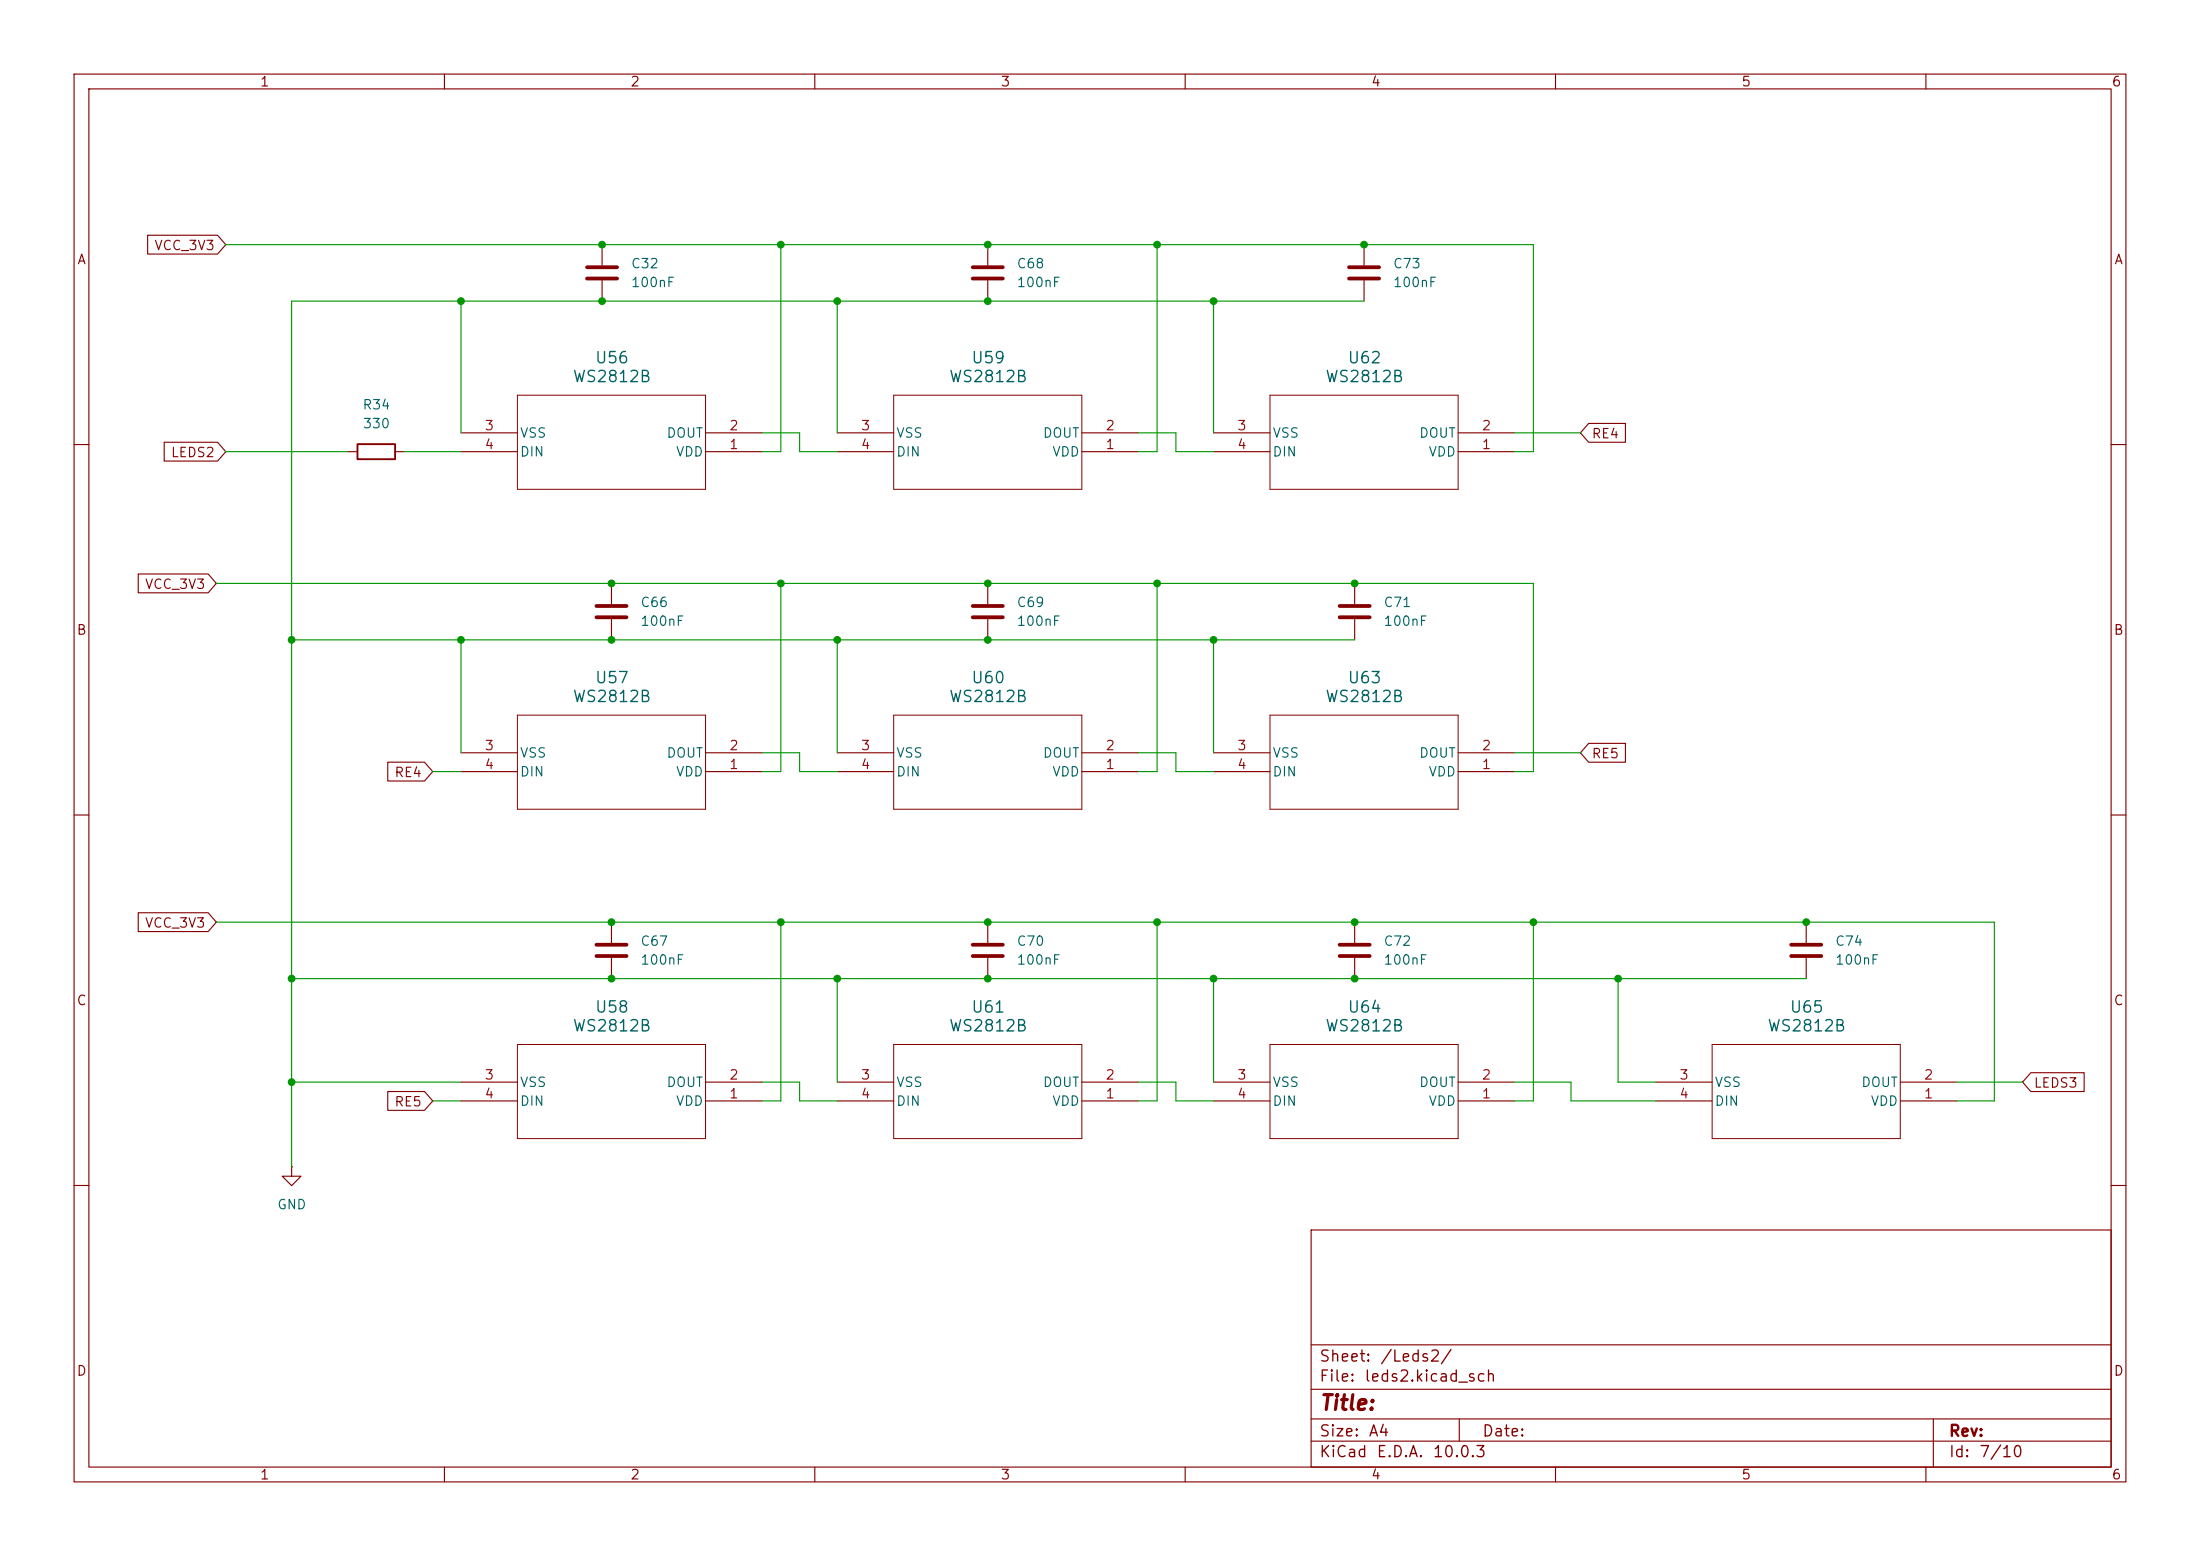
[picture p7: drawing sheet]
(kicad_sch
 (version 20260306)
 (generator "eeschema")
 (generator_version "10.0")
 (paper "A4")
 (lib_symbols
  (symbol "Device:C"
   (pin_numbers (hide yes))
   (pin_names
    (offset 0.254)) (exclude_from_sim no) (in_bom yes) (on_board yes)
   (in_pos_files yes)
   (duplicate_pin_numbers_are_jumpers no)
   (property "Reference" "C" (at 0.635 2.54 0) (show_name no) (do_not_autoplace no) (effects (font (size 1.27 1.27)) (justify left)))
   (property "Value" "C" (at 0.635 -2.54 0) (show_name no) (do_not_autoplace no) (effects (font (size 1.27 1.27)) (justify left)))
   (property "Footprint" "" (at 0.9652 -3.81 0) (show_name no) (do_not_autoplace no) (hide yes) (effects (font (size 1.27 1.27))))
   (property "Datasheet" "" (at 0 0 0) (show_name no) (do_not_autoplace no) (hide yes) (effects (font (size 1.27 1.27))))
   (property "Description" "Unpolarized capacitor" (at 0 0 0) (show_name no) (do_not_autoplace no) (hide yes) (effects (font (size 1.27 1.27))))
   (symbol "C_0_1"
    (polyline (pts (xy -2.032 0.762) (xy 2.032 0.762)) (stroke (width 0.508) (type default)) (fill (type none)))
    (polyline (pts (xy -2.032 -0.762) (xy 2.032 -0.762)) (stroke (width 0.508) (type default)) (fill (type none))))
   (symbol "C_1_1"
    (pin passive line (at 0 3.81 270) (length 2.794) (name "" (effects (font (size 1.27 1.27)))) (number "1" (effects (font (size 1.27 1.27)))))
    (pin passive line (at 0 -3.81 90) (length 2.794) (name "" (effects (font (size 1.27 1.27)))) (number "2" (effects (font (size 1.27 1.27))))))
   (embedded_fonts no))
  (symbol "Device:R"
   (pin_numbers (hide yes))
   (pin_names
    (offset 0)) (exclude_from_sim no) (in_bom yes) (on_board yes)
   (in_pos_files yes)
   (duplicate_pin_numbers_are_jumpers no)
   (property "Reference" "R" (at 2.032 0 90) (show_name no) (do_not_autoplace no) (effects (font (size 1.27 1.27))))
   (property "Value" "R" (at 0 0 90) (show_name no) (do_not_autoplace no) (effects (font (size 1.27 1.27))))
   (property "Footprint" "" (at -1.778 0 90) (show_name no) (do_not_autoplace no) (hide yes) (effects (font (size 1.27 1.27))))
   (property "Datasheet" "" (at 0 0 0) (show_name no) (do_not_autoplace no) (hide yes) (effects (font (size 1.27 1.27))))
   (property "Description" "Resistor" (at 0 0 0) (show_name no) (do_not_autoplace no) (hide yes) (effects (font (size 1.27 1.27))))
   (symbol "R_0_1"
    (rectangle (start -1.016 -2.54) (end 1.016 2.54) (stroke (width 0.254) (type default)) (fill (type none))))
   (symbol "R_1_1"
    (pin passive line (at 0 3.81 270) (length 1.27) (name "" (effects (font (size 1.27 1.27)))) (number "1" (effects (font (size 1.27 1.27)))))
    (pin passive line (at 0 -3.81 90) (length 1.27) (name "" (effects (font (size 1.27 1.27)))) (number "2" (effects (font (size 1.27 1.27))))))
   (embedded_fonts no))
  (symbol "WS2812_4Pin:WS2812B"
   (pin_names
    (offset 0.254)) (exclude_from_sim no) (in_bom yes) (on_board yes)
   (in_pos_files yes)
   (duplicate_pin_numbers_are_jumpers no)
   (property "Reference" "U" (at 20.32 10.16 0) (show_name no) (do_not_autoplace no) (effects (font (size 1.524 1.524))))
   (property "Value" "WS2812B" (at 20.32 7.62 0) (show_name no) (do_not_autoplace no) (effects (font (size 1.524 1.524))))
   (property "Footprint" "WS2812B_WDS" (at 0 0 0) (show_name no) (do_not_autoplace no) (hide yes) (effects (font (size 1.27 1.27)
    (italic yes))))
   (property "Datasheet" "WS2812B" (at 0 0 0) (show_name no) (do_not_autoplace no) (hide yes) (effects (font (size 1.27 1.27)
    (italic yes))))
   (property "Description" "" (at 0 0 0) (show_name no) (do_not_autoplace no) (hide yes) (effects (font (size 1.27 1.27))))
   (property "ki_locked" "" (at 0 0 0) (show_name no) (do_not_autoplace no) (effects (font (size 1.27 1.27))))
   (symbol "WS2812B_0_1"
    (polyline (pts (xy 7.62 5.08) (xy 7.62 -7.62)) (stroke (width 0.127) (type default)) (fill (type none)))
    (polyline (pts (xy 7.62 -7.62) (xy 33.02 -7.62)) (stroke (width 0.127) (type default)) (fill (type none)))
    (polyline (pts (xy 33.02 5.08) (xy 7.62 5.08)) (stroke (width 0.127) (type default)) (fill (type none)))
    (polyline (pts (xy 33.02 -7.62) (xy 33.02 5.08)) (stroke (width 0.127) (type default)) (fill (type none)))
    (pin power_in line (at 0 0 0) (length 7.62) (name "VDD" (effects (font (size 1.27 1.27)))) (number "1" (effects (font (size 1.27 1.27)))))
    (pin output line (at 0 -2.54 0) (length 7.62) (name "DOUT" (effects (font (size 1.27 1.27)))) (number "2" (effects (font (size 1.27 1.27)))))
    (pin power_out line (at 40.64 -2.54 180) (length 7.62) (name "VSS" (effects (font (size 1.27 1.27)))) (number "3" (effects (font (size 1.27 1.27)))))
    (pin input line (at 40.64 0 180) (length 7.62) (name "DIN" (effects (font (size 1.27 1.27)))) (number "4" (effects (font (size 1.27 1.27))))))
   (embedded_fonts no))
  (symbol "power:GND"
   (power global)
   (pin_numbers (hide yes))
   (pin_names
    (offset 0) (hide yes)) (exclude_from_sim no) (in_bom yes) (on_board yes)
   (in_pos_files yes)
   (duplicate_pin_numbers_are_jumpers no)
   (property "Reference" "#PWR" (at 0 -6.35 0) (show_name no) (do_not_autoplace no) (hide yes) (effects (font (size 1.27 1.27))))
   (property "Value" "GND" (at 0 -3.81 0) (show_name no) (do_not_autoplace no) (effects (font (size 1.27 1.27))))
   (property "Footprint" "" (at 0 0 0) (show_name no) (do_not_autoplace no) (hide yes) (effects (font (size 1.27 1.27))))
   (property "Datasheet" "" (at 0 0 0) (show_name no) (do_not_autoplace no) (hide yes) (effects (font (size 1.27 1.27))))
   (property "Description" "Power symbol creates a global label with name \"GND\" , ground" (at 0 0 0) (show_name no) (do_not_autoplace no) (hide yes) (effects (font (size 1.27 1.27))))
   (symbol "GND_0_1"
    (polyline (pts (xy 0 0) (xy 0 -1.27) (xy 1.27 -1.27) (xy 0 -2.54) (xy -1.27 -1.27) (xy 0 -1.27)) (stroke (width 0) (type default)) (fill (type none))))
   (symbol "GND_1_1"
    (pin power_in line (at 0 0 270) (length 0) (name "" (effects (font (size 1.27 1.27)))) (number "1" (effects (font (size 1.27 1.27))))))
   (embedded_fonts no)))
 (junction
  (at 163.83 132.08)
  (diameter 0)
  (color 0 0 0 0))
 (junction
  (at 182.88 78.74)
  (diameter 0)
  (color 0 0 0 0))
 (junction
  (at 82.55 78.74)
  (diameter 0)
  (color 0 0 0 0))
 (junction
  (at 82.55 86.36)
  (diameter 0)
  (color 0 0 0 0))
 (junction
  (at 156.21 33.02)
  (diameter 0)
  (color 0 0 0 0))
 (junction
  (at 82.55 124.46)
  (diameter 0)
  (color 0 0 0 0))
 (junction
  (at 182.88 124.46)
  (diameter 0)
  (color 0 0 0 0))
 (junction
  (at 133.35 124.46)
  (diameter 0)
  (color 0 0 0 0))
 (junction
  (at 133.35 132.08)
  (diameter 0)
  (color 0 0 0 0))
 (junction
  (at 243.84 124.46)
  (diameter 0)
  (color 0 0 0 0))
 (junction
  (at 133.35 78.74)
  (diameter 0)
  (color 0 0 0 0))
 (junction
  (at 184.15 33.02)
  (diameter 0)
  (color 0 0 0 0))
 (junction
  (at 163.83 86.36)
  (diameter 0)
  (color 0 0 0 0))
 (junction
  (at 133.35 40.64)
  (diameter 0)
  (color 0 0 0 0))
 (junction
  (at 39.37 132.08)
  (diameter 0)
  (color 0 0 0 0))
 (junction
  (at 163.83 40.64)
  (diameter 0)
  (color 0 0 0 0))
 (junction
  (at 113.03 132.08)
  (diameter 0)
  (color 0 0 0 0))
 (junction
  (at 207.01 124.46)
  (diameter 0)
  (color 0 0 0 0))
 (junction
  (at 113.03 40.64)
  (diameter 0)
  (color 0 0 0 0))
 (junction
  (at 81.28 33.02)
  (diameter 0)
  (color 0 0 0 0))
 (junction
  (at 156.21 124.46)
  (diameter 0)
  (color 0 0 0 0))
 (junction
  (at 82.55 132.08)
  (diameter 0)
  (color 0 0 0 0))
 (junction
  (at 133.35 33.02)
  (diameter 0)
  (color 0 0 0 0))
 (junction
  (at 105.41 33.02)
  (diameter 0)
  (color 0 0 0 0))
 (junction
  (at 113.03 86.36)
  (diameter 0)
  (color 0 0 0 0))
 (junction
  (at 218.44 132.08)
  (diameter 0)
  (color 0 0 0 0))
 (junction
  (at 39.37 86.36)
  (diameter 0)
  (color 0 0 0 0))
 (junction
  (at 133.35 86.36)
  (diameter 0)
  (color 0 0 0 0))
 (junction
  (at 62.23 40.64)
  (diameter 0)
  (color 0 0 0 0))
 (junction
  (at 81.28 40.64)
  (diameter 0)
  (color 0 0 0 0))
 (junction
  (at 182.88 132.08)
  (diameter 0)
  (color 0 0 0 0))
 (junction
  (at 105.41 78.74)
  (diameter 0)
  (color 0 0 0 0))
 (junction
  (at 62.23 86.36)
  (diameter 0)
  (color 0 0 0 0))
 (junction
  (at 39.37 146.05)
  (diameter 0)
  (color 0 0 0 0))
 (junction
  (at 156.21 78.74)
  (diameter 0)
  (color 0 0 0 0))
 (junction
  (at 105.41 124.46)
  (diameter 0)
  (color 0 0 0 0))
 (wire
  (pts (xy 156.21 78.74) (xy 182.88 78.74))
  (stroke (width 0) (type default)))
 (wire
  (pts (xy 39.37 157.48) (xy 39.37 146.05))
  (stroke (width 0) (type default)))
 (wire
  (pts (xy 207.01 78.74) (xy 182.88 78.74))
  (stroke (width 0) (type default)))
 (wire
  (pts (xy 62.23 86.36) (xy 82.55 86.36))
  (stroke (width 0) (type default)))
 (wire
  (pts (xy 158.75 58.42) (xy 158.75 60.96))
  (stroke (width 0) (type default)))
 (wire
  (pts (xy 133.35 78.74) (xy 156.21 78.74))
  (stroke (width 0) (type default)))
 (wire
  (pts (xy 105.41 60.96) (xy 102.87 60.96))
  (stroke (width 0) (type default)))
 (wire
  (pts (xy 113.03 40.64) (xy 133.35 40.64))
  (stroke (width 0) (type default)))
 (wire
  (pts (xy 105.41 148.59) (xy 105.41 124.46))
  (stroke (width 0) (type default)))
 (wire
  (pts (xy 204.47 104.14) (xy 207.01 104.14))
  (stroke (width 0) (type default)))
 (wire
  (pts (xy 269.24 148.59) (xy 269.24 124.46))
  (stroke (width 0) (type default)))
 (wire
  (pts (xy 163.83 132.08) (xy 182.88 132.08))
  (stroke (width 0) (type default)))
 (wire
  (pts (xy 102.87 101.6) (xy 107.95 101.6))
  (stroke (width 0) (type default)))
 (wire
  (pts (xy 207.01 104.14) (xy 207.01 78.74))
  (stroke (width 0) (type default)))
 (wire
  (pts (xy 243.84 124.46) (xy 269.24 124.46))
  (stroke (width 0) (type default)))
 (wire
  (pts (xy 158.75 104.14) (xy 163.83 104.14))
  (stroke (width 0) (type default)))
 (wire
  (pts (xy 107.95 58.42) (xy 107.95 60.96))
  (stroke (width 0) (type default)))
 (wire
  (pts (xy 204.47 146.05) (xy 212.09 146.05))
  (stroke (width 0) (type default)))
 (wire
  (pts (xy 158.75 60.96) (xy 163.83 60.96))
  (stroke (width 0) (type default)))
 (wire
  (pts (xy 133.35 124.46) (xy 156.21 124.46))
  (stroke (width 0) (type default)))
 (wire
  (pts (xy 133.35 86.36) (xy 163.83 86.36))
  (stroke (width 0) (type default)))
 (wire
  (pts (xy 29.21 78.74) (xy 82.55 78.74))
  (stroke (width 0) (type default)))
 (wire
  (pts (xy 223.52 146.05) (xy 218.44 146.05))
  (stroke (width 0) (type default)))
 (wire
  (pts (xy 107.95 104.14) (xy 113.03 104.14))
  (stroke (width 0) (type default)))
 (wire
  (pts (xy 107.95 148.59) (xy 113.03 148.59))
  (stroke (width 0) (type default)))
 (wire
  (pts (xy 107.95 146.05) (xy 107.95 148.59))
  (stroke (width 0) (type default)))
 (wire
  (pts (xy 207.01 124.46) (xy 182.88 124.46))
  (stroke (width 0) (type default)))
 (wire
  (pts (xy 39.37 86.36) (xy 62.23 86.36))
  (stroke (width 0) (type default)))
 (wire
  (pts (xy 58.42 104.14) (xy 62.23 104.14))
  (stroke (width 0) (type default)))
 (wire
  (pts (xy 163.83 86.36) (xy 163.83 101.6))
  (stroke (width 0) (type default)))
 (wire
  (pts (xy 153.67 60.96) (xy 156.21 60.96))
  (stroke (width 0) (type default)))
 (wire
  (pts (xy 113.03 40.64) (xy 113.03 58.42))
  (stroke (width 0) (type default)))
 (wire
  (pts (xy 105.41 124.46) (xy 133.35 124.46))
  (stroke (width 0) (type default)))
 (wire
  (pts (xy 39.37 146.05) (xy 39.37 132.08))
  (stroke (width 0) (type default)))
 (wire
  (pts (xy 113.03 86.36) (xy 133.35 86.36))
  (stroke (width 0) (type default)))
 (wire
  (pts (xy 158.75 146.05) (xy 158.75 148.59))
  (stroke (width 0) (type default)))
 (wire
  (pts (xy 29.21 124.46) (xy 82.55 124.46))
  (stroke (width 0) (type default)))
 (wire
  (pts (xy 105.41 78.74) (xy 133.35 78.74))
  (stroke (width 0) (type default)))
 (wire
  (pts (xy 107.95 101.6) (xy 107.95 104.14))
  (stroke (width 0) (type default)))
 (wire
  (pts (xy 207.01 124.46) (xy 243.84 124.46))
  (stroke (width 0) (type default)))
 (wire
  (pts (xy 58.42 148.59) (xy 62.23 148.59))
  (stroke (width 0) (type default)))
 (wire
  (pts (xy 184.15 33.02) (xy 207.01 33.02))
  (stroke (width 0) (type default)))
 (wire
  (pts (xy 39.37 40.64) (xy 62.23 40.64))
  (stroke (width 0) (type default)))
 (wire
  (pts (xy 62.23 86.36) (xy 62.23 101.6))
  (stroke (width 0) (type default)))
 (wire
  (pts (xy 153.67 101.6) (xy 158.75 101.6))
  (stroke (width 0) (type default)))
 (wire
  (pts (xy 153.67 146.05) (xy 158.75 146.05))
  (stroke (width 0) (type default)))
 (wire
  (pts (xy 105.41 33.02) (xy 133.35 33.02))
  (stroke (width 0) (type default)))
 (wire
  (pts (xy 62.23 40.64) (xy 62.23 58.42))
  (stroke (width 0) (type default)))
 (wire
  (pts (xy 158.75 101.6) (xy 158.75 104.14))
  (stroke (width 0) (type default)))
 (wire
  (pts (xy 82.55 124.46) (xy 105.41 124.46))
  (stroke (width 0) (type default)))
 (wire
  (pts (xy 82.55 86.36) (xy 113.03 86.36))
  (stroke (width 0) (type default)))
 (wire
  (pts (xy 113.03 132.08) (xy 113.03 146.05))
  (stroke (width 0) (type default)))
 (wire
  (pts (xy 102.87 148.59) (xy 105.41 148.59))
  (stroke (width 0) (type default)))
 (wire
  (pts (xy 54.61 60.96) (xy 62.23 60.96))
  (stroke (width 0) (type default)))
 (wire
  (pts (xy 204.47 58.42) (xy 213.36 58.42))
  (stroke (width 0) (type default)))
 (wire
  (pts (xy 81.28 40.64) (xy 113.03 40.64))
  (stroke (width 0) (type default)))
 (wire
  (pts (xy 156.21 148.59) (xy 156.21 124.46))
  (stroke (width 0) (type default)))
 (wire
  (pts (xy 204.47 60.96) (xy 207.01 60.96))
  (stroke (width 0) (type default)))
 (wire
  (pts (xy 207.01 124.46) (xy 207.01 148.59))
  (stroke (width 0) (type default)))
 (wire
  (pts (xy 133.35 132.08) (xy 163.83 132.08))
  (stroke (width 0) (type default)))
 (wire
  (pts (xy 218.44 132.08) (xy 243.84 132.08))
  (stroke (width 0) (type default)))
 (wire
  (pts (xy 113.03 132.08) (xy 133.35 132.08))
  (stroke (width 0) (type default)))
 (wire
  (pts (xy 105.41 78.74) (xy 105.41 104.14))
  (stroke (width 0) (type default)))
 (wire
  (pts (xy 105.41 33.02) (xy 105.41 60.96))
  (stroke (width 0) (type default)))
 (wire
  (pts (xy 82.55 78.74) (xy 105.41 78.74))
  (stroke (width 0) (type default)))
 (wire
  (pts (xy 82.55 132.08) (xy 113.03 132.08))
  (stroke (width 0) (type default)))
 (wire
  (pts (xy 113.03 86.36) (xy 113.03 101.6))
  (stroke (width 0) (type default)))
 (wire
  (pts (xy 212.09 146.05) (xy 212.09 148.59))
  (stroke (width 0) (type default)))
 (wire
  (pts (xy 163.83 40.64) (xy 163.83 58.42))
  (stroke (width 0) (type default)))
 (wire
  (pts (xy 39.37 86.36) (xy 39.37 40.64))
  (stroke (width 0) (type default)))
 (wire
  (pts (xy 163.83 86.36) (xy 182.88 86.36))
  (stroke (width 0) (type default)))
 (wire
  (pts (xy 133.35 40.64) (xy 163.83 40.64))
  (stroke (width 0) (type default)))
 (wire
  (pts (xy 204.47 148.59) (xy 207.01 148.59))
  (stroke (width 0) (type default)))
 (wire
  (pts (xy 105.41 104.14) (xy 102.87 104.14))
  (stroke (width 0) (type default)))
 (wire
  (pts (xy 39.37 86.36) (xy 39.37 132.08))
  (stroke (width 0) (type default)))
 (wire
  (pts (xy 218.44 146.05) (xy 218.44 132.08))
  (stroke (width 0) (type default)))
 (wire
  (pts (xy 218.44 132.08) (xy 182.88 132.08))
  (stroke (width 0) (type default)))
 (wire
  (pts (xy 62.23 40.64) (xy 81.28 40.64))
  (stroke (width 0) (type default)))
 (wire
  (pts (xy 264.16 148.59) (xy 269.24 148.59))
  (stroke (width 0) (type default)))
 (wire
  (pts (xy 102.87 146.05) (xy 107.95 146.05))
  (stroke (width 0) (type default)))
 (wire
  (pts (xy 30.48 33.02) (xy 81.28 33.02))
  (stroke (width 0) (type default)))
 (wire
  (pts (xy 81.28 33.02) (xy 105.41 33.02))
  (stroke (width 0) (type default)))
 (wire
  (pts (xy 39.37 146.05) (xy 62.23 146.05))
  (stroke (width 0) (type default)))
 (wire
  (pts (xy 153.67 58.42) (xy 158.75 58.42))
  (stroke (width 0) (type default)))
 (wire
  (pts (xy 156.21 124.46) (xy 182.88 124.46))
  (stroke (width 0) (type default)))
 (wire
  (pts (xy 156.21 78.74) (xy 156.21 104.14))
  (stroke (width 0) (type default)))
 (wire
  (pts (xy 156.21 148.59) (xy 153.67 148.59))
  (stroke (width 0) (type default)))
 (wire
  (pts (xy 39.37 132.08) (xy 82.55 132.08))
  (stroke (width 0) (type default)))
 (wire
  (pts (xy 273.05 146.05) (xy 264.16 146.05))
  (stroke (width 0) (type default)))
 (wire
  (pts (xy 102.87 58.42) (xy 107.95 58.42))
  (stroke (width 0) (type default)))
 (wire
  (pts (xy 30.48 60.96) (xy 46.99 60.96))
  (stroke (width 0) (type default)))
 (wire
  (pts (xy 207.01 33.02) (xy 207.01 60.96))
  (stroke (width 0) (type default)))
 (wire
  (pts (xy 163.83 40.64) (xy 184.15 40.64))
  (stroke (width 0) (type default)))
 (wire
  (pts (xy 158.75 148.59) (xy 163.83 148.59))
  (stroke (width 0) (type default)))
 (wire
  (pts (xy 156.21 104.14) (xy 153.67 104.14))
  (stroke (width 0) (type default)))
 (wire
  (pts (xy 163.83 132.08) (xy 163.83 146.05))
  (stroke (width 0) (type default)))
 (wire
  (pts (xy 156.21 33.02) (xy 156.21 60.96))
  (stroke (width 0) (type default)))
 (wire
  (pts (xy 156.21 33.02) (xy 184.15 33.02))
  (stroke (width 0) (type default)))
 (wire
  (pts (xy 212.09 148.59) (xy 223.52 148.59))
  (stroke (width 0) (type default)))
 (wire
  (pts (xy 133.35 33.02) (xy 156.21 33.02))
  (stroke (width 0) (type default)))
 (wire
  (pts (xy 107.95 60.96) (xy 113.03 60.96))
  (stroke (width 0) (type default)))
 (wire
  (pts (xy 204.47 101.6) (xy 213.36 101.6))
  (stroke (width 0) (type default)))
 (global_label "LEDS2"
  (shape input)
  (at 30.48 60.96 180)
  (fields_autoplaced yes)
  (effects (font (size 1.27 1.27)) (justify right))
  (property "Intersheetrefs" "${INTERSHEET_REFS}" (at 21.6287 60.96 0) (hide yes) (show_name no) (do_not_autoplace no) (effects (font (size 1.27 1.27)) (justify right))))
 (global_label "LEDS3"
  (shape input)
  (at 273.05 146.05 0)
  (fields_autoplaced yes)
  (effects (font (size 1.27 1.27)) (justify left))
  (property "Intersheetrefs" "${INTERSHEET_REFS}" (at 281.9013 146.05 0) (hide yes) (show_name no) (do_not_autoplace no) (effects (font (size 1.27 1.27)) (justify left))))
 (global_label "VCC_3V3"
  (shape input)
  (at 29.21 78.74 180)
  (fields_autoplaced yes)
  (effects (font (size 1.27 1.27)) (justify right))
  (property "Intersheetrefs" "${INTERSHEET_REFS}" (at 18.121 78.74 0) (hide yes) (show_name no) (do_not_autoplace no) (effects (font (size 1.27 1.27)) (justify right))))
 (global_label "VCC_3V3"
  (shape input)
  (at 30.48 33.02 180)
  (fields_autoplaced yes)
  (effects (font (size 1.27 1.27)) (justify right))
  (property "Intersheetrefs" "${INTERSHEET_REFS}" (at 19.391 33.02 0) (hide yes) (show_name no) (do_not_autoplace no) (effects (font (size 1.27 1.27)) (justify right))))
 (global_label "VCC_3V3"
  (shape input)
  (at 29.21 124.46 180)
  (fields_autoplaced yes)
  (effects (font (size 1.27 1.27)) (justify right))
  (property "Intersheetrefs" "${INTERSHEET_REFS}" (at 18.121 124.46 0) (hide yes) (show_name no) (do_not_autoplace no) (effects (font (size 1.27 1.27)) (justify right))))
 (global_label "RE4"
  (shape input)
  (at 213.36 58.42 0)
  (fields_autoplaced yes)
  (effects (font (size 1.27 1.27)) (justify left))
  (property "Intersheetrefs" "${INTERSHEET_REFS}" (at 219.9737 58.42 0) (hide yes) (show_name no) (do_not_autoplace no) (effects (font (size 1.27 1.27)) (justify left))))
 (global_label "RE5"
  (shape input)
  (at 213.36 101.6 0)
  (fields_autoplaced yes)
  (effects (font (size 1.27 1.27)) (justify left))
  (property "Intersheetrefs" "${INTERSHEET_REFS}" (at 219.9737 101.6 0) (hide yes) (show_name no) (do_not_autoplace no) (effects (font (size 1.27 1.27)) (justify left))))
 (global_label "RE5"
  (shape input)
  (at 58.42 148.59 180)
  (fields_autoplaced yes)
  (effects (font (size 1.27 1.27)) (justify right))
  (property "Intersheetrefs" "${INTERSHEET_REFS}" (at 51.8063 148.59 0) (hide yes) (show_name no) (do_not_autoplace no) (effects (font (size 1.27 1.27)) (justify right))))
 (global_label "RE4"
  (shape input)
  (at 58.42 104.14 180)
  (fields_autoplaced yes)
  (effects (font (size 1.27 1.27)) (justify right))
  (property "Intersheetrefs" "${INTERSHEET_REFS}" (at 51.8063 104.14 0) (hide yes) (show_name no) (do_not_autoplace no) (effects (font (size 1.27 1.27)) (justify right))))
 (symbol
  (lib_id "WS2812_4Pin:WS2812B")
  (at 204.47 148.59 180)
  (unit 1)
  (body_style 1)
  (exclude_from_sim no)
  (in_bom yes)
  (on_board yes)
  (in_pos_files yes)
  (dnp no)
  (fields_autoplaced yes)
  (property "Reference" "U64" (at 184.15 135.89 0) (show_name no) (do_not_autoplace no) (effects (font (size 1.524 1.524))))
  (property "Value" "WS2812B" (at 184.15 138.43 0) (show_name no) (do_not_autoplace no) (effects (font (size 1.524 1.524))))
  (property "Footprint" "LED_SMD:WS2812B_WDS" (at 204.47 148.59 0) (hide yes) (show_name no) (do_not_autoplace no) (effects (font (size 1.27 1.27)
    (italic yes))))
  (property "Datasheet" "WS2812B" (at 204.47 148.59 0) (hide yes) (show_name no) (do_not_autoplace no) (effects (font (size 1.27 1.27)
    (italic yes))))
  (property "Description" "" (at 204.47 148.59 0) (hide yes) (show_name no) (do_not_autoplace no) (effects (font (size 1.27 1.27))))
  (pin "4")
  (pin "1")
  (pin "2")
  (pin "3"))
 (symbol
  (lib_id "Device:C")
  (at 81.28 36.83 0)
  (unit 1)
  (body_style 1)
  (exclude_from_sim no)
  (in_bom yes)
  (on_board yes)
  (in_pos_files yes)
  (dnp no)
  (fields_autoplaced yes)
  (property "Reference" "C32" (at 85.09 35.5599 0) (show_name no) (do_not_autoplace no) (effects (font (size 1.27 1.27)) (justify left)))
  (property "Value" "100nF" (at 85.09 38.0999 0) (show_name no) (do_not_autoplace no) (effects (font (size 1.27 1.27)) (justify left)))
  (property "Footprint" "Capacitor_SMD:C_0603_1608Metric" (at 82.2452 40.64 0) (hide yes) (show_name no) (do_not_autoplace no) (effects (font (size 1.27 1.27))))
  (property "Datasheet" "" (at 81.28 36.83 0) (hide yes) (show_name no) (do_not_autoplace no) (effects (font (size 1.27 1.27))))
  (property "Description" "Unpolarized capacitor" (at 81.28 36.83 0) (hide yes) (show_name no) (do_not_autoplace no) (effects (font (size 1.27 1.27))))
  (pin "2")
  (pin "1"))
 (symbol
  (lib_id "Device:C")
  (at 82.55 82.55 0)
  (unit 1)
  (body_style 1)
  (exclude_from_sim no)
  (in_bom yes)
  (on_board yes)
  (in_pos_files yes)
  (dnp no)
  (fields_autoplaced yes)
  (property "Reference" "C66" (at 86.36 81.2799 0) (show_name no) (do_not_autoplace no) (effects (font (size 1.27 1.27)) (justify left)))
  (property "Value" "100nF" (at 86.36 83.8199 0) (show_name no) (do_not_autoplace no) (effects (font (size 1.27 1.27)) (justify left)))
  (property "Footprint" "Capacitor_SMD:C_0603_1608Metric" (at 83.5152 86.36 0) (hide yes) (show_name no) (do_not_autoplace no) (effects (font (size 1.27 1.27))))
  (property "Datasheet" "" (at 82.55 82.55 0) (hide yes) (show_name no) (do_not_autoplace no) (effects (font (size 1.27 1.27))))
  (property "Description" "Unpolarized capacitor" (at 82.55 82.55 0) (hide yes) (show_name no) (do_not_autoplace no) (effects (font (size 1.27 1.27))))
  (pin "2")
  (pin "1"))
 (symbol
  (lib_id "WS2812_4Pin:WS2812B")
  (at 153.67 104.14 180)
  (unit 1)
  (body_style 1)
  (exclude_from_sim no)
  (in_bom yes)
  (on_board yes)
  (in_pos_files yes)
  (dnp no)
  (fields_autoplaced yes)
  (property "Reference" "U60" (at 133.35 91.44 0) (show_name no) (do_not_autoplace no) (effects (font (size 1.524 1.524))))
  (property "Value" "WS2812B" (at 133.35 93.98 0) (show_name no) (do_not_autoplace no) (effects (font (size 1.524 1.524))))
  (property "Footprint" "LED_SMD:WS2812B_WDS" (at 153.67 104.14 0) (hide yes) (show_name no) (do_not_autoplace no) (effects (font (size 1.27 1.27)
    (italic yes))))
  (property "Datasheet" "WS2812B" (at 153.67 104.14 0) (hide yes) (show_name no) (do_not_autoplace no) (effects (font (size 1.27 1.27)
    (italic yes))))
  (property "Description" "" (at 153.67 104.14 0) (hide yes) (show_name no) (do_not_autoplace no) (effects (font (size 1.27 1.27))))
  (pin "4")
  (pin "1")
  (pin "2")
  (pin "3"))
 (symbol
  (lib_id "Device:C")
  (at 133.35 36.83 0)
  (unit 1)
  (body_style 1)
  (exclude_from_sim no)
  (in_bom yes)
  (on_board yes)
  (in_pos_files yes)
  (dnp no)
  (fields_autoplaced yes)
  (property "Reference" "C68" (at 137.16 35.5599 0) (show_name no) (do_not_autoplace no) (effects (font (size 1.27 1.27)) (justify left)))
  (property "Value" "100nF" (at 137.16 38.0999 0) (show_name no) (do_not_autoplace no) (effects (font (size 1.27 1.27)) (justify left)))
  (property "Footprint" "Capacitor_SMD:C_0603_1608Metric" (at 134.3152 40.64 0) (hide yes) (show_name no) (do_not_autoplace no) (effects (font (size 1.27 1.27))))
  (property "Datasheet" "" (at 133.35 36.83 0) (hide yes) (show_name no) (do_not_autoplace no) (effects (font (size 1.27 1.27))))
  (property "Description" "Unpolarized capacitor" (at 133.35 36.83 0) (hide yes) (show_name no) (do_not_autoplace no) (effects (font (size 1.27 1.27))))
  (pin "2")
  (pin "1"))
 (symbol
  (lib_id "Device:R")
  (at 50.8 60.96 90)
  (unit 1)
  (body_style 1)
  (exclude_from_sim no)
  (in_bom yes)
  (on_board yes)
  (in_pos_files yes)
  (dnp no)
  (fields_autoplaced yes)
  (property "Reference" "R34" (at 50.8 54.61 90) (show_name no) (do_not_autoplace no) (effects (font (size 1.27 1.27))))
  (property "Value" "330" (at 50.8 57.15 90) (show_name no) (do_not_autoplace no) (effects (font (size 1.27 1.27))))
  (property "Footprint" "Resistor_SMD:R_0603_1608Metric" (at 50.8 62.738 90) (hide yes) (show_name no) (do_not_autoplace no) (effects (font (size 1.27 1.27))))
  (property "Datasheet" "" (at 50.8 60.96 0) (hide yes) (show_name no) (do_not_autoplace no) (effects (font (size 1.27 1.27))))
  (property "Description" "Resistor" (at 50.8 60.96 0) (hide yes) (show_name no) (do_not_autoplace no) (effects (font (size 1.27 1.27))))
  (pin "2")
  (pin "1"))
 (symbol
  (lib_id "power:GND")
  (at 39.37 157.48 0)
  (unit 1)
  (body_style 1)
  (exclude_from_sim no)
  (in_bom yes)
  (on_board yes)
  (in_pos_files yes)
  (dnp no)
  (fields_autoplaced yes)
  (property "Reference" "#PWR019" (at 39.37 163.83 0) (hide yes) (show_name no) (do_not_autoplace no) (effects (font (size 1.27 1.27))))
  (property "Value" "GND" (at 39.37 162.56 0) (show_name no) (do_not_autoplace no) (effects (font (size 1.27 1.27))))
  (property "Footprint" "" (at 39.37 157.48 0) (hide yes) (show_name no) (do_not_autoplace no) (effects (font (size 1.27 1.27))))
  (property "Datasheet" "" (at 39.37 157.48 0) (hide yes) (show_name no) (do_not_autoplace no) (effects (font (size 1.27 1.27))))
  (property "Description" "Power symbol creates a global label with name \"GND\" , ground" (at 39.37 157.48 0) (hide yes) (show_name no) (do_not_autoplace no) (effects (font (size 1.27 1.27))))
  (pin "1"))
 (symbol
  (lib_id "WS2812_4Pin:WS2812B")
  (at 153.67 60.96 180)
  (unit 1)
  (body_style 1)
  (exclude_from_sim no)
  (in_bom yes)
  (on_board yes)
  (in_pos_files yes)
  (dnp no)
  (fields_autoplaced yes)
  (property "Reference" "U59" (at 133.35 48.26 0) (show_name no) (do_not_autoplace no) (effects (font (size 1.524 1.524))))
  (property "Value" "WS2812B" (at 133.35 50.8 0) (show_name no) (do_not_autoplace no) (effects (font (size 1.524 1.524))))
  (property "Footprint" "LED_SMD:WS2812B_WDS" (at 153.67 60.96 0) (hide yes) (show_name no) (do_not_autoplace no) (effects (font (size 1.27 1.27)
    (italic yes))))
  (property "Datasheet" "WS2812B" (at 153.67 60.96 0) (hide yes) (show_name no) (do_not_autoplace no) (effects (font (size 1.27 1.27)
    (italic yes))))
  (property "Description" "" (at 153.67 60.96 0) (hide yes) (show_name no) (do_not_autoplace no) (effects (font (size 1.27 1.27))))
  (pin "4")
  (pin "1")
  (pin "2")
  (pin "3"))
 (symbol
  (lib_id "Device:C")
  (at 182.88 128.27 0)
  (unit 1)
  (body_style 1)
  (exclude_from_sim no)
  (in_bom yes)
  (on_board yes)
  (in_pos_files yes)
  (dnp no)
  (fields_autoplaced yes)
  (property "Reference" "C72" (at 186.69 126.9999 0) (show_name no) (do_not_autoplace no) (effects (font (size 1.27 1.27)) (justify left)))
  (property "Value" "100nF" (at 186.69 129.5399 0) (show_name no) (do_not_autoplace no) (effects (font (size 1.27 1.27)) (justify left)))
  (property "Footprint" "Capacitor_SMD:C_0603_1608Metric" (at 183.8452 132.08 0) (hide yes) (show_name no) (do_not_autoplace no) (effects (font (size 1.27 1.27))))
  (property "Datasheet" "" (at 182.88 128.27 0) (hide yes) (show_name no) (do_not_autoplace no) (effects (font (size 1.27 1.27))))
  (property "Description" "Unpolarized capacitor" (at 182.88 128.27 0) (hide yes) (show_name no) (do_not_autoplace no) (effects (font (size 1.27 1.27))))
  (pin "2")
  (pin "1"))
 (symbol
  (lib_id "WS2812_4Pin:WS2812B")
  (at 102.87 148.59 180)
  (unit 1)
  (body_style 1)
  (exclude_from_sim no)
  (in_bom yes)
  (on_board yes)
  (in_pos_files yes)
  (dnp no)
  (fields_autoplaced yes)
  (property "Reference" "U58" (at 82.55 135.89 0) (show_name no) (do_not_autoplace no) (effects (font (size 1.524 1.524))))
  (property "Value" "WS2812B" (at 82.55 138.43 0) (show_name no) (do_not_autoplace no) (effects (font (size 1.524 1.524))))
  (property "Footprint" "LED_SMD:WS2812B_WDS" (at 102.87 148.59 0) (hide yes) (show_name no) (do_not_autoplace no) (effects (font (size 1.27 1.27)
    (italic yes))))
  (property "Datasheet" "WS2812B" (at 102.87 148.59 0) (hide yes) (show_name no) (do_not_autoplace no) (effects (font (size 1.27 1.27)
    (italic yes))))
  (property "Description" "" (at 102.87 148.59 0) (hide yes) (show_name no) (do_not_autoplace no) (effects (font (size 1.27 1.27))))
  (pin "4")
  (pin "1")
  (pin "2")
  (pin "3"))
 (symbol
  (lib_id "WS2812_4Pin:WS2812B")
  (at 204.47 104.14 180)
  (unit 1)
  (body_style 1)
  (exclude_from_sim no)
  (in_bom yes)
  (on_board yes)
  (in_pos_files yes)
  (dnp no)
  (fields_autoplaced yes)
  (property "Reference" "U63" (at 184.15 91.44 0) (show_name no) (do_not_autoplace no) (effects (font (size 1.524 1.524))))
  (property "Value" "WS2812B" (at 184.15 93.98 0) (show_name no) (do_not_autoplace no) (effects (font (size 1.524 1.524))))
  (property "Footprint" "LED_SMD:WS2812B_WDS" (at 204.47 104.14 0) (hide yes) (show_name no) (do_not_autoplace no) (effects (font (size 1.27 1.27)
    (italic yes))))
  (property "Datasheet" "WS2812B" (at 204.47 104.14 0) (hide yes) (show_name no) (do_not_autoplace no) (effects (font (size 1.27 1.27)
    (italic yes))))
  (property "Description" "" (at 204.47 104.14 0) (hide yes) (show_name no) (do_not_autoplace no) (effects (font (size 1.27 1.27))))
  (pin "4")
  (pin "1")
  (pin "2")
  (pin "3"))
 (symbol
  (lib_id "WS2812_4Pin:WS2812B")
  (at 264.16 148.59 180)
  (unit 1)
  (body_style 1)
  (exclude_from_sim no)
  (in_bom yes)
  (on_board yes)
  (in_pos_files yes)
  (dnp no)
  (fields_autoplaced yes)
  (property "Reference" "U65" (at 243.84 135.89 0) (show_name no) (do_not_autoplace no) (effects (font (size 1.524 1.524))))
  (property "Value" "WS2812B" (at 243.84 138.43 0) (show_name no) (do_not_autoplace no) (effects (font (size 1.524 1.524))))
  (property "Footprint" "LED_SMD:WS2812B_WDS" (at 264.16 148.59 0) (hide yes) (show_name no) (do_not_autoplace no) (effects (font (size 1.27 1.27)
    (italic yes))))
  (property "Datasheet" "WS2812B" (at 264.16 148.59 0) (hide yes) (show_name no) (do_not_autoplace no) (effects (font (size 1.27 1.27)
    (italic yes))))
  (property "Description" "" (at 264.16 148.59 0) (hide yes) (show_name no) (do_not_autoplace no) (effects (font (size 1.27 1.27))))
  (pin "4")
  (pin "1")
  (pin "2")
  (pin "3"))
 (symbol
  (lib_id "Device:C")
  (at 182.88 82.55 0)
  (unit 1)
  (body_style 1)
  (exclude_from_sim no)
  (in_bom yes)
  (on_board yes)
  (in_pos_files yes)
  (dnp no)
  (fields_autoplaced yes)
  (property "Reference" "C71" (at 186.69 81.2799 0) (show_name no) (do_not_autoplace no) (effects (font (size 1.27 1.27)) (justify left)))
  (property "Value" "100nF" (at 186.69 83.8199 0) (show_name no) (do_not_autoplace no) (effects (font (size 1.27 1.27)) (justify left)))
  (property "Footprint" "Capacitor_SMD:C_0603_1608Metric" (at 183.8452 86.36 0) (hide yes) (show_name no) (do_not_autoplace no) (effects (font (size 1.27 1.27))))
  (property "Datasheet" "" (at 182.88 82.55 0) (hide yes) (show_name no) (do_not_autoplace no) (effects (font (size 1.27 1.27))))
  (property "Description" "Unpolarized capacitor" (at 182.88 82.55 0) (hide yes) (show_name no) (do_not_autoplace no) (effects (font (size 1.27 1.27))))
  (pin "2")
  (pin "1"))
 (symbol
  (lib_id "WS2812_4Pin:WS2812B")
  (at 204.47 60.96 180)
  (unit 1)
  (body_style 1)
  (exclude_from_sim no)
  (in_bom yes)
  (on_board yes)
  (in_pos_files yes)
  (dnp no)
  (fields_autoplaced yes)
  (property "Reference" "U62" (at 184.15 48.26 0) (show_name no) (do_not_autoplace no) (effects (font (size 1.524 1.524))))
  (property "Value" "WS2812B" (at 184.15 50.8 0) (show_name no) (do_not_autoplace no) (effects (font (size 1.524 1.524))))
  (property "Footprint" "LED_SMD:WS2812B_WDS" (at 204.47 60.96 0) (hide yes) (show_name no) (do_not_autoplace no) (effects (font (size 1.27 1.27)
    (italic yes))))
  (property "Datasheet" "WS2812B" (at 204.47 60.96 0) (hide yes) (show_name no) (do_not_autoplace no) (effects (font (size 1.27 1.27)
    (italic yes))))
  (property "Description" "" (at 204.47 60.96 0) (hide yes) (show_name no) (do_not_autoplace no) (effects (font (size 1.27 1.27))))
  (pin "4")
  (pin "1")
  (pin "2")
  (pin "3"))
 (symbol
  (lib_id "WS2812_4Pin:WS2812B")
  (at 102.87 104.14 180)
  (unit 1)
  (body_style 1)
  (exclude_from_sim no)
  (in_bom yes)
  (on_board yes)
  (in_pos_files yes)
  (dnp no)
  (fields_autoplaced yes)
  (property "Reference" "U57" (at 82.55 91.44 0) (show_name no) (do_not_autoplace no) (effects (font (size 1.524 1.524))))
  (property "Value" "WS2812B" (at 82.55 93.98 0) (show_name no) (do_not_autoplace no) (effects (font (size 1.524 1.524))))
  (property "Footprint" "LED_SMD:WS2812B_WDS" (at 102.87 104.14 0) (hide yes) (show_name no) (do_not_autoplace no) (effects (font (size 1.27 1.27)
    (italic yes))))
  (property "Datasheet" "WS2812B" (at 102.87 104.14 0) (hide yes) (show_name no) (do_not_autoplace no) (effects (font (size 1.27 1.27)
    (italic yes))))
  (property "Description" "" (at 102.87 104.14 0) (hide yes) (show_name no) (do_not_autoplace no) (effects (font (size 1.27 1.27))))
  (pin "4")
  (pin "1")
  (pin "2")
  (pin "3"))
 (symbol
  (lib_id "Device:C")
  (at 133.35 82.55 0)
  (unit 1)
  (body_style 1)
  (exclude_from_sim no)
  (in_bom yes)
  (on_board yes)
  (in_pos_files yes)
  (dnp no)
  (fields_autoplaced yes)
  (property "Reference" "C69" (at 137.16 81.2799 0) (show_name no) (do_not_autoplace no) (effects (font (size 1.27 1.27)) (justify left)))
  (property "Value" "100nF" (at 137.16 83.8199 0) (show_name no) (do_not_autoplace no) (effects (font (size 1.27 1.27)) (justify left)))
  (property "Footprint" "Capacitor_SMD:C_0603_1608Metric" (at 134.3152 86.36 0) (hide yes) (show_name no) (do_not_autoplace no) (effects (font (size 1.27 1.27))))
  (property "Datasheet" "" (at 133.35 82.55 0) (hide yes) (show_name no) (do_not_autoplace no) (effects (font (size 1.27 1.27))))
  (property "Description" "Unpolarized capacitor" (at 133.35 82.55 0) (hide yes) (show_name no) (do_not_autoplace no) (effects (font (size 1.27 1.27))))
  (pin "2")
  (pin "1"))
 (symbol
  (lib_id "Device:C")
  (at 184.15 36.83 0)
  (unit 1)
  (body_style 1)
  (exclude_from_sim no)
  (in_bom yes)
  (on_board yes)
  (in_pos_files yes)
  (dnp no)
  (fields_autoplaced yes)
  (property "Reference" "C73" (at 187.96 35.5599 0) (show_name no) (do_not_autoplace no) (effects (font (size 1.27 1.27)) (justify left)))
  (property "Value" "100nF" (at 187.96 38.0999 0) (show_name no) (do_not_autoplace no) (effects (font (size 1.27 1.27)) (justify left)))
  (property "Footprint" "Capacitor_SMD:C_0603_1608Metric" (at 185.1152 40.64 0) (hide yes) (show_name no) (do_not_autoplace no) (effects (font (size 1.27 1.27))))
  (property "Datasheet" "" (at 184.15 36.83 0) (hide yes) (show_name no) (do_not_autoplace no) (effects (font (size 1.27 1.27))))
  (property "Description" "Unpolarized capacitor" (at 184.15 36.83 0) (hide yes) (show_name no) (do_not_autoplace no) (effects (font (size 1.27 1.27))))
  (pin "2")
  (pin "1"))
 (symbol
  (lib_id "Device:C")
  (at 133.35 128.27 0)
  (unit 1)
  (body_style 1)
  (exclude_from_sim no)
  (in_bom yes)
  (on_board yes)
  (in_pos_files yes)
  (dnp no)
  (fields_autoplaced yes)
  (property "Reference" "C70" (at 137.16 126.9999 0) (show_name no) (do_not_autoplace no) (effects (font (size 1.27 1.27)) (justify left)))
  (property "Value" "100nF" (at 137.16 129.5399 0) (show_name no) (do_not_autoplace no) (effects (font (size 1.27 1.27)) (justify left)))
  (property "Footprint" "Capacitor_SMD:C_0603_1608Metric" (at 134.3152 132.08 0) (hide yes) (show_name no) (do_not_autoplace no) (effects (font (size 1.27 1.27))))
  (property "Datasheet" "" (at 133.35 128.27 0) (hide yes) (show_name no) (do_not_autoplace no) (effects (font (size 1.27 1.27))))
  (property "Description" "Unpolarized capacitor" (at 133.35 128.27 0) (hide yes) (show_name no) (do_not_autoplace no) (effects (font (size 1.27 1.27))))
  (pin "2")
  (pin "1"))
 (symbol
  (lib_id "Device:C")
  (at 82.55 128.27 0)
  (unit 1)
  (body_style 1)
  (exclude_from_sim no)
  (in_bom yes)
  (on_board yes)
  (in_pos_files yes)
  (dnp no)
  (fields_autoplaced yes)
  (property "Reference" "C67" (at 86.36 126.9999 0) (show_name no) (do_not_autoplace no) (effects (font (size 1.27 1.27)) (justify left)))
  (property "Value" "100nF" (at 86.36 129.5399 0) (show_name no) (do_not_autoplace no) (effects (font (size 1.27 1.27)) (justify left)))
  (property "Footprint" "Capacitor_SMD:C_0603_1608Metric" (at 83.5152 132.08 0) (hide yes) (show_name no) (do_not_autoplace no) (effects (font (size 1.27 1.27))))
  (property "Datasheet" "" (at 82.55 128.27 0) (hide yes) (show_name no) (do_not_autoplace no) (effects (font (size 1.27 1.27))))
  (property "Description" "Unpolarized capacitor" (at 82.55 128.27 0) (hide yes) (show_name no) (do_not_autoplace no) (effects (font (size 1.27 1.27))))
  (pin "2")
  (pin "1"))
 (symbol
  (lib_id "WS2812_4Pin:WS2812B")
  (at 102.87 60.96 180)
  (unit 1)
  (body_style 1)
  (exclude_from_sim no)
  (in_bom yes)
  (on_board yes)
  (in_pos_files yes)
  (dnp no)
  (fields_autoplaced yes)
  (property "Reference" "U56" (at 82.55 48.26 0) (show_name no) (do_not_autoplace no) (effects (font (size 1.524 1.524))))
  (property "Value" "WS2812B" (at 82.55 50.8 0) (show_name no) (do_not_autoplace no) (effects (font (size 1.524 1.524))))
  (property "Footprint" "LED_SMD:WS2812B_WDS" (at 102.87 60.96 0) (hide yes) (show_name no) (do_not_autoplace no) (effects (font (size 1.27 1.27)
    (italic yes))))
  (property "Datasheet" "WS2812B" (at 102.87 60.96 0) (hide yes) (show_name no) (do_not_autoplace no) (effects (font (size 1.27 1.27)
    (italic yes))))
  (property "Description" "" (at 102.87 60.96 0) (hide yes) (show_name no) (do_not_autoplace no) (effects (font (size 1.27 1.27))))
  (pin "4")
  (pin "1")
  (pin "2")
  (pin "3"))
 (symbol
  (lib_id "WS2812_4Pin:WS2812B")
  (at 153.67 148.59 180)
  (unit 1)
  (body_style 1)
  (exclude_from_sim no)
  (in_bom yes)
  (on_board yes)
  (in_pos_files yes)
  (dnp no)
  (fields_autoplaced yes)
  (property "Reference" "U61" (at 133.35 135.89 0) (show_name no) (do_not_autoplace no) (effects (font (size 1.524 1.524))))
  (property "Value" "WS2812B" (at 133.35 138.43 0) (show_name no) (do_not_autoplace no) (effects (font (size 1.524 1.524))))
  (property "Footprint" "LED_SMD:WS2812B_WDS" (at 153.67 148.59 0) (hide yes) (show_name no) (do_not_autoplace no) (effects (font (size 1.27 1.27)
    (italic yes))))
  (property "Datasheet" "WS2812B" (at 153.67 148.59 0) (hide yes) (show_name no) (do_not_autoplace no) (effects (font (size 1.27 1.27)
    (italic yes))))
  (property "Description" "" (at 153.67 148.59 0) (hide yes) (show_name no) (do_not_autoplace no) (effects (font (size 1.27 1.27))))
  (pin "4")
  (pin "1")
  (pin "2")
  (pin "3"))
 (symbol
  (lib_id "Device:C")
  (at 243.84 128.27 0)
  (unit 1)
  (body_style 1)
  (exclude_from_sim no)
  (in_bom yes)
  (on_board yes)
  (in_pos_files yes)
  (dnp no)
  (fields_autoplaced yes)
  (property "Reference" "C74" (at 247.65 126.9999 0) (show_name no) (do_not_autoplace no) (effects (font (size 1.27 1.27)) (justify left)))
  (property "Value" "100nF" (at 247.65 129.5399 0) (show_name no) (do_not_autoplace no) (effects (font (size 1.27 1.27)) (justify left)))
  (property "Footprint" "Capacitor_SMD:C_0603_1608Metric" (at 244.8052 132.08 0) (hide yes) (show_name no) (do_not_autoplace no) (effects (font (size 1.27 1.27))))
  (property "Datasheet" "" (at 243.84 128.27 0) (hide yes) (show_name no) (do_not_autoplace no) (effects (font (size 1.27 1.27))))
  (property "Description" "Unpolarized capacitor" (at 243.84 128.27 0) (hide yes) (show_name no) (do_not_autoplace no) (effects (font (size 1.27 1.27))))
  (pin "2")
  (pin "1")))
